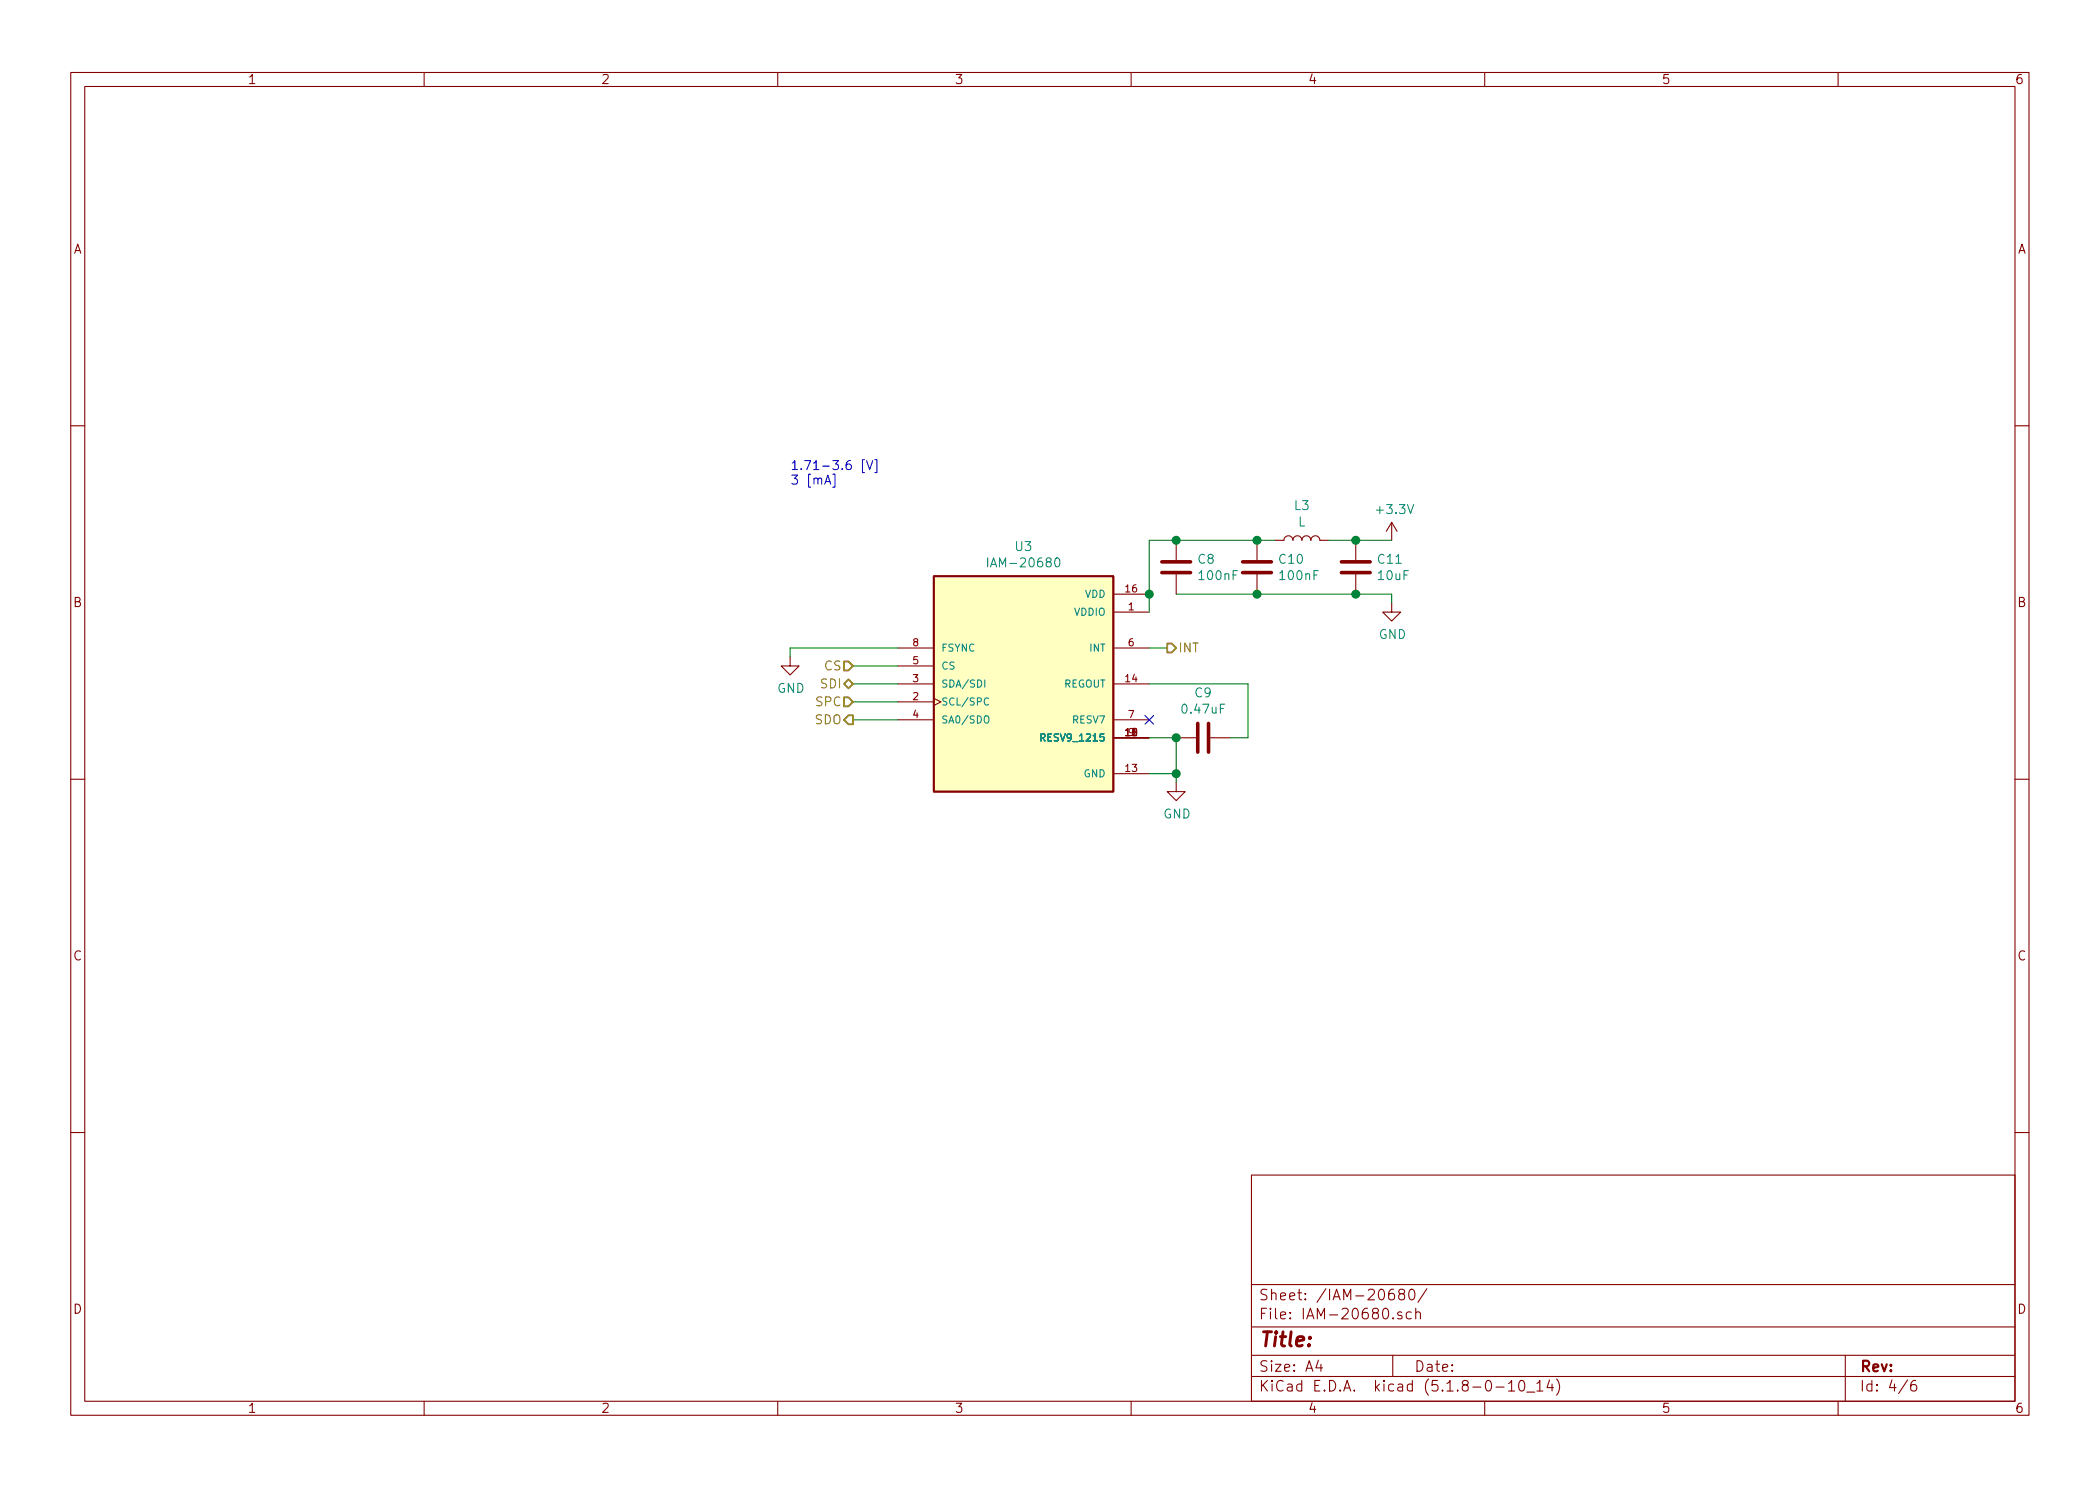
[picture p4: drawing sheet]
<svg xmlns="http://www.w3.org/2000/svg" width="297mm" height="210mm" viewBox="0 0 297 210" stroke-linecap="round" stroke-linejoin="round" font-family="sans-serif">
<g fill="none" stroke="#840000" stroke-width=".15">
<path d="M10 10.3h277v189.9h-277zM12 12.2h273v186.1h-273zM60 10.3v1.9M110 10.3v1.9M160 10.3v1.9M210 10.3v1.9M260 10.3v1.9M10 60.2h2M166.4 76.4v2.8M177.8 76.4v2.8M180.3 76.4h1.3a.63 .63 0 0 1 .6-.6 .63 .63 0 0 1 .7 .6 .63 .63 0 0 1 .6-.6 .63 .63 0 0 1 .6 .6 .63 .63 0 0 1 .7-.6 .63 .63 0 0 1 .6 .6 .63 .63 0 0 1 .7-.6 .63 .63 0 0 1 .6 .6h1.3M191.8 76.4v2.8"/>
<path d="M196.8 73.9l-.7 1.3M196.8 73.9v2.5M196.8 73.9l.8 1.3M285 60.2h2M111.8 93v1.2h1.2l-1.2 1.3-1.3-1.3h1.3M127 99.3h5.1M127 96.8h5.1M127 94.2h5.1M127 91.7h5.1M132.1 98.8l1 .5-1 .5M157.5 86.6h5.1M157.5 96.8h5.1"/>
<path d="M157.5 91.7h5.1M157.5 84.1h5.1M166.4 81.3v2.8M177.8 81.3v2.8M191.8 81.3v2.8M196.8 85.3v1.3h1.3l-1.3 1.3-1.2-1.3h1.2M10 110.3h2M127 101.8h5.1M157.5 101.8h5.1M157.5 109.5h5.1M157.5 104.4h5.1M166.4 110.7v1.3h1.2l-1.2 1.3-1.3-1.3h1.3"/>
<path d="M166.4 104.4h2.8M171.2 104.4h2.8M285 110.3h2M10 160.2h2M177 166.3h108v32h-108zM285 160.2h2M60 198.3v1.9M110 198.3v1.9M160 198.3v1.9M177 194.8h108M177 191.8h108M177 187.8h108"/>
<path d="M177 181.8h108M186.5 192.5l-.4 1h1M186.8 193v1M197 191.8v3M197.1 182.4a.59 .59 0 0 0-.7 .7l.1 .7a.51 .51 0 0 0 .7 0 .61 .61 0 0 0-.1-.7 .57 .57 0 0 0-.6 0l-.1 .2M198.1 183.1l-.1-.1-.2-.2 .2-.3a.48 .48 0 0 1 .6 .1l.1 .2-.1 .2-.5 .1a.48 .48 0 0 0-.1 .7 .53 .53 0 0 0 .6 0 .51 .51 0 0 0-.2-.7M198.3 185.7a.37 .37 0 0 0-.6 .1v.1a.54 .54 0 0 0 .6 .3v.3l-.2 .1-.4-.1M199.5 182.5a.36 .36 0 0 1 .6 .2 .77 .77 0 0 1-.5 1.2 1 1 0 0 1-.1-1.4zM199.6 185.7a.48 .48 0 0 0-.6 0l-.1 .2 .1 .6a.48 .48 0 0 0 .6 0M200.3 185.7a.41 .41 0 0 1 .6 .1v.8M200.3 185.1v1.5M201.8 182.3l-1.2 2"/>
<path d="M210 198.3v1.9M211.6 196.3h1.2M213.4 195.8l.4-.5v1.5M213.4 196.8h.8M215 195.4a.34 .34 0 0 1 .6 .2 .77 .77 0 0 1-.4 1.2 .97 .97 0 0 1-.2-1.4zM216 197h1.1M217.4 195.8l.4-.5v1.5M217.4 196.8h.8M219.2 195.2l-.4 1.1h.9M219.5 195.8v1M220.2 195.1a1.71 1.71 0 0 1 0 2.3M260 198.3v1.9"/>
<path d="M261 191.8v6.5M269.8 195.2l-1.2 2M271 195.3a.62 .62 0 0 0-.7 .7v.5a.48 .48 0 0 0 .7 .2l.1-.2-.1-.5a.48 .48 0 0 0-.7 .2"/>
</g>
<path d="M132.1 81.5h25.4v30.5h-25.4z" fill="#ffffc2" stroke="#ffffc2" stroke-width=".14"/>
<path d="M132.1 81.5h25.4v30.5h-25.4z" fill="none" stroke="#840000" stroke-width=".25"/>
<path d="M139.7 78.9v1.3M149.3 79.1a.31 .31 0 0 1 .3-.2 .31 .31 0 0 1 .3 .3v.8l-.3 .2a.68 .68 0 0 1-.3-1.1zM139.3 96.2v1M139.8 98.8a.4 .4 0 0 0-.5 0 .4 .4 0 0 0-.1 .5 .37 .37 0 0 0 .2 .4 .37 .37 0 0 0 .4 0M139.3 101.4l.1-.1h.4a.69 .69 0 0 1-.2 1h-.2l-.1-.1zM147.2 104.4l.5-.1 .1-.4-.6-.1v1M147.5 104.4l.3 .4" fill="none" stroke="#008484" stroke-width=".15"/>
<path d="M164.3 79.5h4.1M175.8 79.5h4M189.7 79.5h4.1M164.3 81h4.1M175.8 81h4M189.7 81h4.1M169.4 102.4v4M170.9 102.4v4" fill="none" stroke="#840000" stroke-width=".51"/>
<path d="M180.3 76.4h-17.7v10.2M188 76.4h8.8M120.6 96.8h6.4M120.6 94.2h6.4M120.6 99.3h6.4M127 91.7h-15.2v1.3M162.6 96.8h13.9v7.6h-2.5M162.6 91.7h2.5M166.4 84.1h30.4v1.2M120.6 101.8h6.4M162.6 104.4h3.8v6.3M162.6 109.5h3.8" fill="none" stroke="#008400" stroke-width=".15"/>
<path d="M119.4 93.6h.6l.6 .6-.6 .7h-.6zM119.4 98.7h.6l.6 .6-.6 .6h-.6zM119.4 96.8l.6-.7 .6 .7-.6 .6zM165.1 91.1h.6l.7 .6-.7 .6h-.6zM120 101.2h.6v1.3h-.6l-.6-.7z" fill="none" stroke="#848400" stroke-width=".25"/>
<path d="M116.7 68.5l.4-1.3 .4 1.3M116.8 68.1h.6M117.8 67.1h.3v1.8h-.3M122.3 65h-.3v1.9h.3M122.6 65.2l.4 1.2 .4-1.2M123.7 65h.3v1.9h-.3" fill="none" stroke="#0000c2" stroke-width=".15"/>
<g fill="#008400" stroke="#008400" stroke-width=".25">
<circle cx="191.8" cy="84.1" r=".51"/>
<circle cx="166.4" cy="109.5" r=".51"/>
<circle cx="166.4" cy="104.4" r=".51"/>
<circle cx="177.8" cy="84.1" r=".51"/>
<circle cx="166.4" cy="76.4" r=".51"/>
<circle cx="177.8" cy="76.4" r=".51"/>
<circle cx="162.6" cy="84.1" r=".51"/>
<circle cx="191.8" cy="76.4" r=".51"/>
</g>
<path d="M162 101.2l1.2 1.3M163.2 101.2l-1.2 1.3" fill="none" stroke="#000084" stroke-width=".15"/>
<text font-size="2.8" fill="#840000" x="178" y="190.5">Title:</text>
<g font-size="2.1" fill="#840000">
<text x="178" y="184">Sheet: /IAM-20680/</text>
<text x="178" y="186.7">File: IAM-20680.sch</text>
<text x="178" y="196.9">KiCad E.D.A. kicad (5.1.8-0-10_14)</text>
<text x="178" y="194.1">Size: A4</text>
<text x="200" y="194.1">Date:</text>
<text x="263" y="194.1">Rev:</text>
<text x="263" y="196.9">Id: 4/6</text>
</g>
<g font-size="1.8" fill="#840000">
<text x="35" y="11.9">1</text>
<text x="85" y="11.9">2</text>
<text x="135" y="11.9">3</text>
<text x="185" y="11.9">4</text>
<text x="235" y="11.9">5</text>
<text x="285" y="11.9">6</text>
<text x="10.4" y="35.9">A</text>
<text x="285.4" y="35.9">A</text>
<text x="10.4" y="85.9">B</text>
<text x="285.4" y="85.9">B</text>
<text x="10.4" y="135.9">C</text>
<text x="285.4" y="135.9">C</text>
<text x="10.4" y="185.9">D</text>
<text x="285.4" y="185.9">D</text>
<text x="35" y="199.9">1</text>
<text x="85" y="199.9">2</text>
<text x="135" y="199.9">3</text>
<text x="185" y="199.9">4</text>
<text x="235" y="199.9">5</text>
<text x="285" y="199.9">6</text>
</g>
<g font-size="1.8" fill="#0000c2">
<text x="111.8" y="66.5">1.71-3.6 [V]</text>
<text x="111.8" y="68.6">3 [mA]</text>
</g>
<g font-size="1.8" fill="#008484">
<text x="143.7" y="78">U3</text>
<text x="183.1" y="72.2">L3</text>
<text x="183.6" y="74.5">L</text>
<text x="194.9" y="72.7">+3.3V</text>
<text x="140.4" y="80.3">IAM-20680</text>
<text x="169.5" y="79.8">C8</text>
<text x="169.7" y="82.1">100nF</text>
<text x="181" y="79.8">C10</text>
<text x="181.2" y="82.1">100nF</text>
<text x="195" y="79.8">C11</text>
<text x="195" y="82.1">10uF</text>
<text x="195" y="90.4">GND</text>
<text x="109.9" y="98">GND</text>
<text x="167.4" y="101">0.47uF</text>
<text x="169.1" y="98.7">C9</text>
<text x="164.5" y="115.8">GND</text>
</g>
<g font-size="1.8" fill="#848400">
<text x="116.7" y="94.9">CS</text>
<text x="166.6" y="92.3">INT</text>
<text x="115.5" y="99.9">SPC</text>
<text x="116.2" y="97.4">SDI</text>
<text x="115.3" y="102.5">SDO</text>
</g>
<g font-size="1.4" fill="#840000">
<text x="159.2" y="83.8">16</text>
<text x="159.6" y="86.4">1</text>
<text x="129.2" y="94">5</text>
<text x="129.2" y="91.4">8</text>
<text x="159.6" y="91.4">6</text>
<text x="129.2" y="99.1">2</text>
<text x="129.2" y="96.5">3</text>
<text x="129.2" y="101.6">4</text>
<text x="159.2" y="96.5">14</text>
<text x="159.6" y="101.6">7</text>
<text x="159.6" y="104.1">91</text>
<text x="160" y="104.1">2</text>
<text x="159.2" y="109.2">13</text>
</g>
<g font-size="1.4" fill="#008484">
<text x="152" y="87.1">VDDIO</text>
<text x="153.5" y="84.6">VDD</text>
<text x="133.1" y="94.7">CS</text>
<text x="133.1" y="92.2">FSYNC</text>
<text x="154.2" y="92.2">INT</text>
<text x="133.1" y="99.8">SCL/SPC</text>
<text x="133.1" y="97.3">SDA/SDI</text>
<text x="150.4" y="97.3">REGOUT</text>
<text x="133.1" y="102.4">SA0/SDO</text>
<text x="147.9" y="104.9">RESV9_1215</text>
<text x="151.8" y="102.4">RESV7</text>
<text x="153.3" y="110">GND</text>
</g>
</svg>
